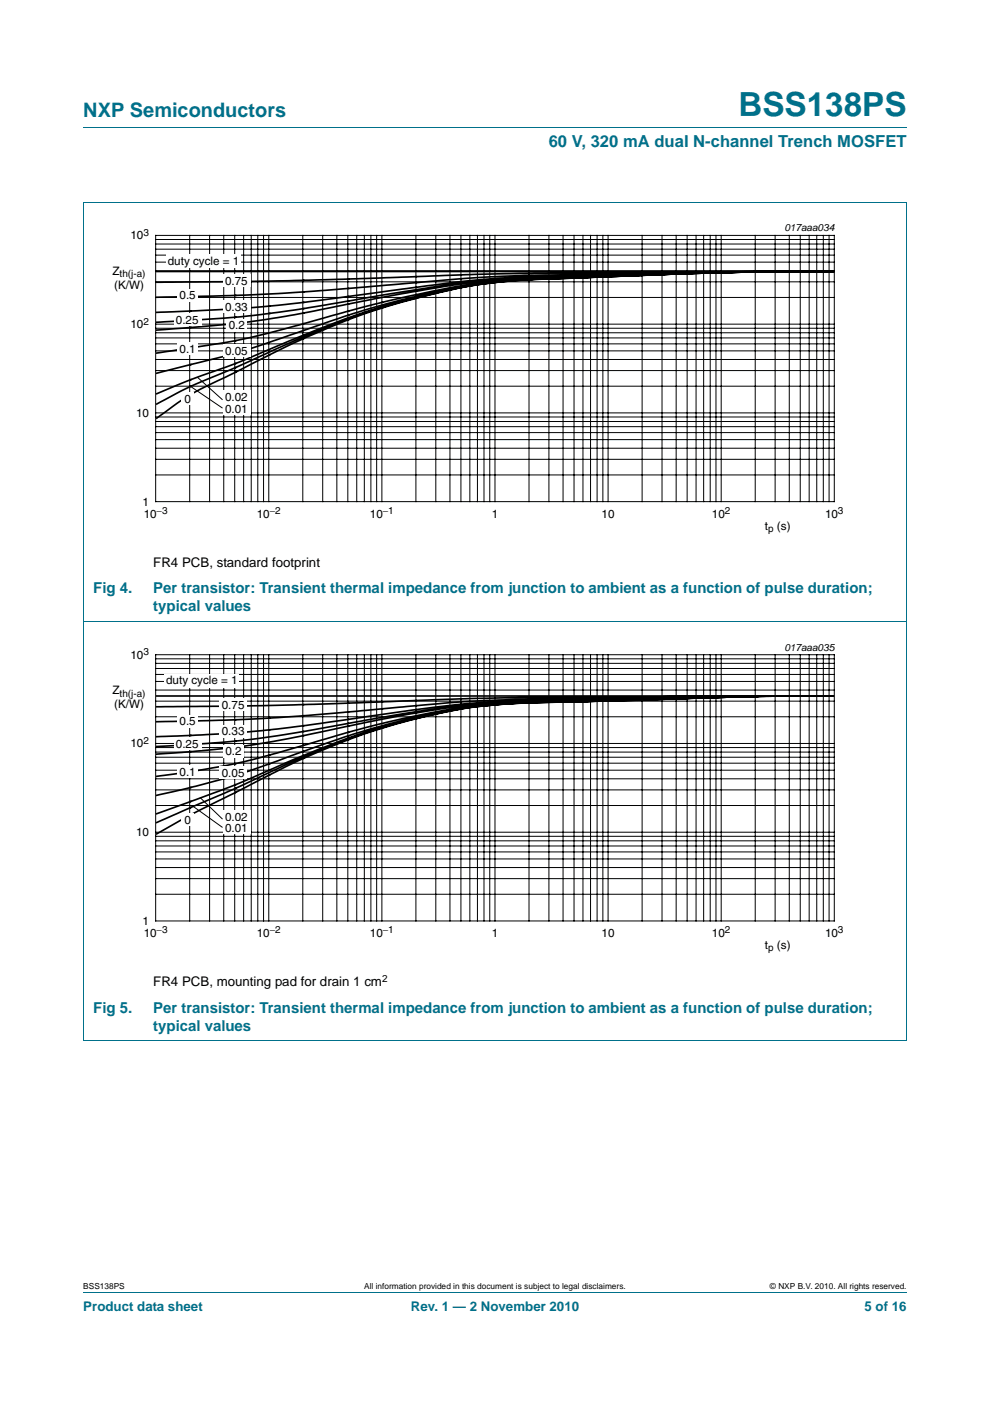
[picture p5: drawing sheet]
<svg xmlns="http://www.w3.org/2000/svg" width="210mm" height="297mm" viewBox="0 0 210 297" stroke-linecap="round" stroke-linejoin="round" font-family="sans-serif">
<path d="M17.7 27h174.6M17.6 42.9h174.7M17.7 42.9v177.7l174.6 .1v-177.8M17.6 131.8h174.7M17.7 273.9h174.6" fill="none" stroke="#00708a" stroke-width=".21"/>
<path d="M20.3 47.1h169.4v66.3h-169.4z" fill="none" stroke="#fff" stroke-width=".21"/>
<g fill="none" stroke="#000" stroke-width=".21">
<path d="M33 49.9h144v56.5h-144zM33 59.8h144M33 57.4h144M33 55.6h144M33 54.1h144M33 52.8h144M33 51.7h144M33 50.8h144M40.2 49.9v56.5M44.5 49.9v56.5M47.5 49.9v56.5M49.8 49.9v56.5"/>
<path d="M51.7 49.9v56.5M53.3 49.9v56.5M54.7 49.9v56.5M55.9 49.9v56.5M57 49.9v56.5M64.2 49.9v56.5M68.4 49.9v56.5M71.4 49.9v56.5M73.8 49.9v56.5M75.7 49.9v56.5M77.3 49.9v56.5M78.7 49.9v56.5"/>
<path d="M79.9 49.9v56.5M81 49.9v56.5M88.2 49.9v56.5M92.4 49.9v56.5M95.4 49.9v56.5M97.8 49.9v56.5M99.7 49.9v56.5M101.3 49.9v56.5M102.7 49.9v56.5M103.9 49.9v56.5M105 49.9v56.5M112.2 49.9v56.5"/>
<path d="M116.4 49.9v56.5M119.4 49.9v56.5M121.8 49.9v56.5M123.6 49.9v56.5M125.3 49.9v56.5M126.6 49.9v56.5M127.9 49.9v56.5M129 49.9v56.5M136.2 49.9v56.5M140.4 49.9v56.5M143.4 49.9v56.5M145.7 49.9v56.5"/>
<path d="M147.6 49.9v56.5M149.2 49.9v56.5M150.6 49.9v56.5M151.9 49.9v56.5M153 49.9v56.5M160.2 49.9v56.5M164.4 49.9v56.5M167.4 49.9v56.5M169.7 49.9v56.5M171.6 49.9v56.5M173.2 49.9v56.5M174.6 49.9v56.5"/>
<path d="M175.8 49.9v56.5M33 78.6h144M33 76.2h144M33 74.4h144M33 72.9h144M33 71.6h144M33 70.6h144M33 69.6h144M33 68.7h144M33 63.1h144M33 97.4h144M33 95h144"/>
<path d="M33 93.2h144M33 91.7h144M33 90.5h144M33 89.4h144M33 88.4h144M33 87.5h144M33 81.9h144M33 100.7h144"/>
</g>
<g fill="none" stroke="#000" stroke-width=".35">
<path d="M33.3 57.6h143.5M112.2 59.3l-6.3 .4-8.1 1.2M112.2 59.3a112.6 112.6 0 0 0-27.7 5 179 179 0 0 0-34.5 14.6l-2.3 1.1a57.7 57.7 0 0 0-14.4 8.7M121.7 58.9l-9.5 .4M121.7 59l-9.5 .3M136.1 58.3l-12.4 .4a170.3 170.3 0 0 0-27 2.1l-15.6 3.3-15.6 4.2a167.1 167.1 0 0 1-28.8 6l-3.4 .6M136.1 58.3l-14.4 .6a210.2 210.2 0 0 0-16.7 .9l-3.5 .4a204.7 204.7 0 0 0-39.1 10.5l-5.2 1.9a132.3 132.3 0 0 1-15.7 4.4l-8.2 2.1M136.1 58.4l-23.9 .9M136.1 58.4l-14.4 .5M145.6 57.9l-31.1 .9-10.4 .5-9.8 1.2-29.4 4.8-9.5 1.4-7.7 .7-14.4 .9M145.6 57.9l-24.4 .8a177.9 177.9 0 0 0-36.7 3.7l-19 3.8-9.2 1.5-7.4 1-15.6 1.3M145.6 58l-9.5 .3"/>
<path d="M145.6 58l-9.5 .4M152.9 57.7l-31.7 .8a227.7 227.7 0 0 0-25.7 1.5l-36.6 4.7-9.5 .8-16.1 .7M152.9 57.7l-7.3 .2M160 57.6l-7.1 .1M160 57.6l-14.4 .3M160 57.6l-23.9 .7M160 57.6l-14.4 .4M176.8 57.6l-66.6 .4-48.7 1.5-28.2 .3M176.8 57.6l-23.1 .1-44.4 .8-10.5 .5-29.7 2.5-10.2 .7-10 .5-15.6 .3M176.8 57.6l-23.9 .1M176.8 57.6h-16.8M97.8 60.9l-.6 .1a178.1 178.1 0 0 0-38.3 12.3l-7.9 3.4-10.6 3.8-7.1 3"/>
<path d="M97.8 61a160.6 160.6 0 0 0-38.9 12.8l-8.9 4.1-6.1 2.5a85.7 85.7 0 0 0-10.6 5.3"/>
</g>
<g fill="#fff">
<path d="M35.2 54h15.9v2.9h-15.9z"/>
<path d="M47.3 58.1h5.9v2.6h-5.9z"/>
<path d="M37.6 61.3h4.4v2.6h-4.4z"/>
<path d="M47.3 63.7h5.9v2.6h-5.9z"/>
<path d="M36.9 66.4h5.8v2.6h-5.8z"/>
<path d="M48 67.6h4.4v2.6h-4.4z"/>
<path d="M37.6 72.6h4.4v2.6h-4.4z"/>
<path d="M47.3 73h5.9v2.6h-5.9z"/>
<path d="M47.3 82.9h5.9v2.5h-5.9z"/>
<path d="M47.3 85.3h5.9v2.5h-5.9z"/>
<path d="M38.5 83.3h2.6v2.6h-2.6z"/>
</g>
<g fill="none" stroke="#000" stroke-width=".21">
<path d="M40.5 82l6.7 4.5M41.9 80l5.3 4.8M33 138.8h144v56.5h-144zM33 139.7h144M40.2 138.8v56.5M44.5 138.8v56.5M47.5 138.8v56.5M49.8 138.8v56.5M51.7 138.8v56.5M53.3 138.8v56.5M54.7 138.8v56.5M55.9 138.8v56.5"/>
<path d="M57 138.8v56.5M64.2 138.8v56.5M68.4 138.8v56.5M71.4 138.8v56.5M73.8 138.8v56.5M75.7 138.8v56.5M77.3 138.8v56.5M78.7 138.8v56.5M79.9 138.8v56.5M81 138.8v56.5M88.2 138.8v56.5M92.4 138.8v56.5"/>
<path d="M95.4 138.8v56.5M97.8 138.8v56.5M99.7 138.8v56.5M101.3 138.8v56.5M102.7 138.8v56.5M103.9 138.8v56.5M105 138.8v56.5M112.2 138.8v56.5M116.4 138.8v56.5M119.4 138.8v56.5M121.8 138.8v56.5M123.6 138.8v56.5"/>
<path d="M125.3 138.8v56.5M126.6 138.8v56.5M127.9 138.8v56.5M129 138.8v56.5M136.2 138.8v56.5M140.4 138.8v56.5M143.4 138.8v56.5M145.7 138.8v56.5M147.6 138.8v56.5M149.2 138.8v56.5M150.6 138.8v56.5M151.9 138.8v56.5"/>
<path d="M153 138.8v56.5M160.2 138.8v56.5M164.4 138.8v56.5M167.4 138.8v56.5M169.7 138.8v56.5M171.6 138.8v56.5M173.2 138.8v56.5M174.6 138.8v56.5M175.8 138.8v56.5M33 159.5h144M33 158.5h144M33 157.6h144"/>
<path d="M33 152h144M33 148.7h144M33 146.3h144M33 144.5h144M33 143h144M33 141.7h144M33 140.6h144M33 179.4h144M33 178.3h144M33 177.3h144M33 176.4h144M33 170.8h144"/>
<path d="M33 167.5h144M33 165.1h144M33 163.3h144M33 161.8h144M33 160.5h144M33 189.6h144M33 186.3h144M33 183.9h144M33 182.1h144M33 180.6h144"/>
</g>
<path d="M20.3 136h169.4v66.3h-169.4z" fill="none" stroke="#fff" stroke-width=".21"/>
<g fill="none" stroke="#000" stroke-width=".35">
<path d="M33.2 147.6h143.5M112.2 149a117.5 117.5 0 0 0-36.3 7 252.3 252.3 0 0 0-26.5 11.4l-16.2 7M112.2 149a117.2 117.2 0 0 0-38.3 7.8 193.9 193.9 0 0 0-24.5 11.5 182.8 182.8 0 0 0-16.2 8.5M121.7 148.8l-7.2 .1a107.4 107.4 0 0 0-30 4.3 208.6 208.6 0 0 0-31.7 12l-6.4 2.5-13.2 4.8M121.7 148.8l-9.5 .2M136.1 148.2l-21.6 .4a177.9 177.9 0 0 0-33.4 3.5l-9.5 1.7a226.5 226.5 0 0 1-38.4 4.5M136.1 148.2l-15.5 .4a168.1 168.1 0 0 0-39.5 3.9l-10.7 2.2a196.8 196.8 0 0 1-37.2 5.2M136.1 148.4l-14.4 .4M145.6 148l-22.9 .7a177.1 177.1 0 0 0-27.2 1.7 267.9 267.9 0 0 0-34 8.5 153.9 153.9 0 0 1-28.3 5.7M145.6 148.1l-24.4 .7a138.7 138.7 0 0 0-26.9 2 199.8 199.8 0 0 0-35.4 10.5 186.6 186.6 0 0 1-25.7 7.3M145.6 148.1l-9.5 .3M160 147.6l-39.4 .8a219.8 219.8 0 0 0-39.5 3.1l-20.5 2.8a302.2 302.2 0 0 1-27.4 1.9"/>
<path d="M160 147.6l-23.9 .6M160 147.6l-14.4 .4M160 147.6l-14.4 .5M176.7 147.6l-70 .4-44.3 1.5-29.2 .3M176.7 147.6h-17.7l-47.8 .7a455.5 455.5 0 0 0-36.3 2.6l-19.5 1.5-22.2 .6M176.7 147.6h-16.7"/>
</g>
<g fill="#fff">
<path d="M34.9 142.9h15.9v2.9h-15.9z"/>
<path d="M46.6 148.1h5.8v2.6h-5.8z"/>
<path d="M37.6 151.6h4.4v2.6h-4.4z"/>
<path d="M46.6 153.7h5.8v2.6h-5.8z"/>
<path d="M36.9 156.4h5.8v2.6h-5.8z"/>
<path d="M47.3 157.9h4.4v2.6h-4.4z"/>
<path d="M37.6 162.2h4.4v2.6h-4.4z"/>
<path d="M46.6 162.6h5.8v2.6h-5.8z"/>
<path d="M47.3 171.8h5.9v2.6h-5.9z"/>
<path d="M47.3 174.2h5.9v2.6h-5.9z"/>
<path d="M38.5 172.5h2.6v2.6h-2.6z"/>
</g>
<path d="M40.8 170.9l6.4 4.5M42.4 169.1l4.8 4.6" fill="none" stroke="#000" stroke-width=".21"/>
<text font-size="7" fill="#00708a" x="156.6" y="24.6">BSS138PS</text>
<text font-size="4.2" fill="#00708a" x="17.7" y="24.9">NXP Semiconductors</text>
<text font-size="3.5" fill="#00708a" x="116.4" y="31.1">60 V, 320 mA dual N-channel Trench MOSFET</text>
<g font-size="3.2" fill="#00708a">
<text x="19.8" y="125.8">Fig 4.</text>
<text x="32.5" y="125.8">Per transistor: Transient thermal impedance from junction to ambient as a function of pulse duration;</text>
<text x="32.5" y="129.6">typical values</text>
<text x="19.8" y="214.7">Fig 5.</text>
<text x="32.5" y="214.7">Per transistor: Transient thermal impedance from junction to ambient as a function of pulse duration;</text>
<text x="32.5" y="218.5">typical values</text>
</g>
<g font-size="2.8">
<text x="32.5" y="120.2">FR4 PCB, standard footprint</text>
<text x="32.5" y="209.1">FR4 PCB, mounting pad for drain 1 cm</text>
</g>
<g font-size="2.8" fill="#00708a">
<text x="17.7" y="277.9">Product data sheet</text>
<text x="87.2" y="277.9">Rev. 1 — 2 November 2010</text>
<text x="183.4" y="277.9">5 of 16</text>
</g>
<g font-size="2.5">
<text x="27.7" y="50.8">10</text>
<text x="23.9" y="58.3">Z</text>
<text x="35.6" y="56.1">duty cycle = 1</text>
<text x="24.2" y="61.3">(K/W)</text>
<text x="38.1" y="63.4">0.5</text>
<text x="47.8" y="60.4">0.75</text>
<text x="47.8" y="66">0.33</text>
<text x="27.7" y="69.6">10</text>
<text x="37.3" y="68.7">0.25</text>
<text x="48.5" y="69.9">0.2</text>
<text x="38.1" y="74.9">0.1</text>
<text x="47.8" y="75.2">0.05</text>
<text x="28.9" y="88.4">10</text>
<text x="39.1" y="85.5">0</text>
<text x="47.8" y="85.1">0.02</text>
<text x="47.8" y="87.5">0.01</text>
<text x="30.2" y="107.2">1</text>
<text x="30.5" y="109.7">10</text>
<text x="54.5" y="109.7">10</text>
<text x="78.5" y="109.7">10</text>
<text x="104.3" y="109.7">1</text>
<text x="127.6" y="109.7">10</text>
<text x="151" y="109.7">10</text>
<text x="162.2" y="112.3">t</text>
<text x="164.8" y="112.3">(s)</text>
<text x="175" y="109.7">10</text>
<text x="27.7" y="139.7">10</text>
<text x="23.9" y="147.2">Z</text>
<text x="35.2" y="145">duty cycle = 1</text>
<text x="24.2" y="150.2">(K/W)</text>
<text x="38.1" y="153.7">0.5</text>
<text x="47" y="150.3">0.75</text>
<text x="47" y="155.9">0.33</text>
<text x="27.7" y="158.5">10</text>
<text x="37.3" y="158.6">0.25</text>
<text x="47.8" y="160.2">0.2</text>
<text x="38.1" y="164.5">0.1</text>
<text x="47" y="164.8">0.05</text>
<text x="47.8" y="174">0.02</text>
<text x="28.9" y="177.3">10</text>
<text x="39.1" y="174.8">0</text>
<text x="47.8" y="176.4">0.01</text>
<text x="30.2" y="196.1">1</text>
<text x="30.5" y="198.6">10</text>
<text x="54.5" y="198.6">10</text>
<text x="78.5" y="198.6">10</text>
<text x="104.3" y="198.6">1</text>
<text x="127.6" y="198.6">10</text>
<text x="151" y="198.6">10</text>
<text x="162.2" y="201.2">t</text>
<text x="164.8" y="201.2">(s)</text>
<text x="175" y="198.6">10</text>
</g>
<g font-size="2.1">
<text x="30.4" y="50">3</text>
<text x="166.4" y="49.1">017aaa034</text>
<text x="25.4" y="58.8">th(j-a)</text>
<text x="30.4" y="68.8">2</text>
<text x="33.2" y="109">−3</text>
<text x="57.2" y="109">−2</text>
<text x="81.2" y="109">−1</text>
<text x="153.8" y="109">2</text>
<text x="162.9" y="112.8">p</text>
<text x="177.7" y="109">3</text>
<text x="166.4" y="138">017aaa035</text>
<text x="30.4" y="138.9">3</text>
<text x="25.4" y="147.7">th(j-a)</text>
<text x="30.4" y="157.7">2</text>
<text x="33.2" y="197.9">−3</text>
<text x="57.2" y="197.9">−2</text>
<text x="81.2" y="197.9">−1</text>
<text x="153.8" y="197.9">2</text>
<text x="177.7" y="197.9">3</text>
<text x="162.9" y="201.7">p</text>
<text x="81" y="208.3">2</text>
</g>
<g font-size="1.8">
<text x="17.7" y="273.3">BSS138PS</text>
<text x="77.3" y="273.3">All information provided in this document is subject to legal disclaimers.</text>
<text x="163.3" y="273.3">© NXP B.V. 2010. All rights reserved.</text>
</g>
</svg>
